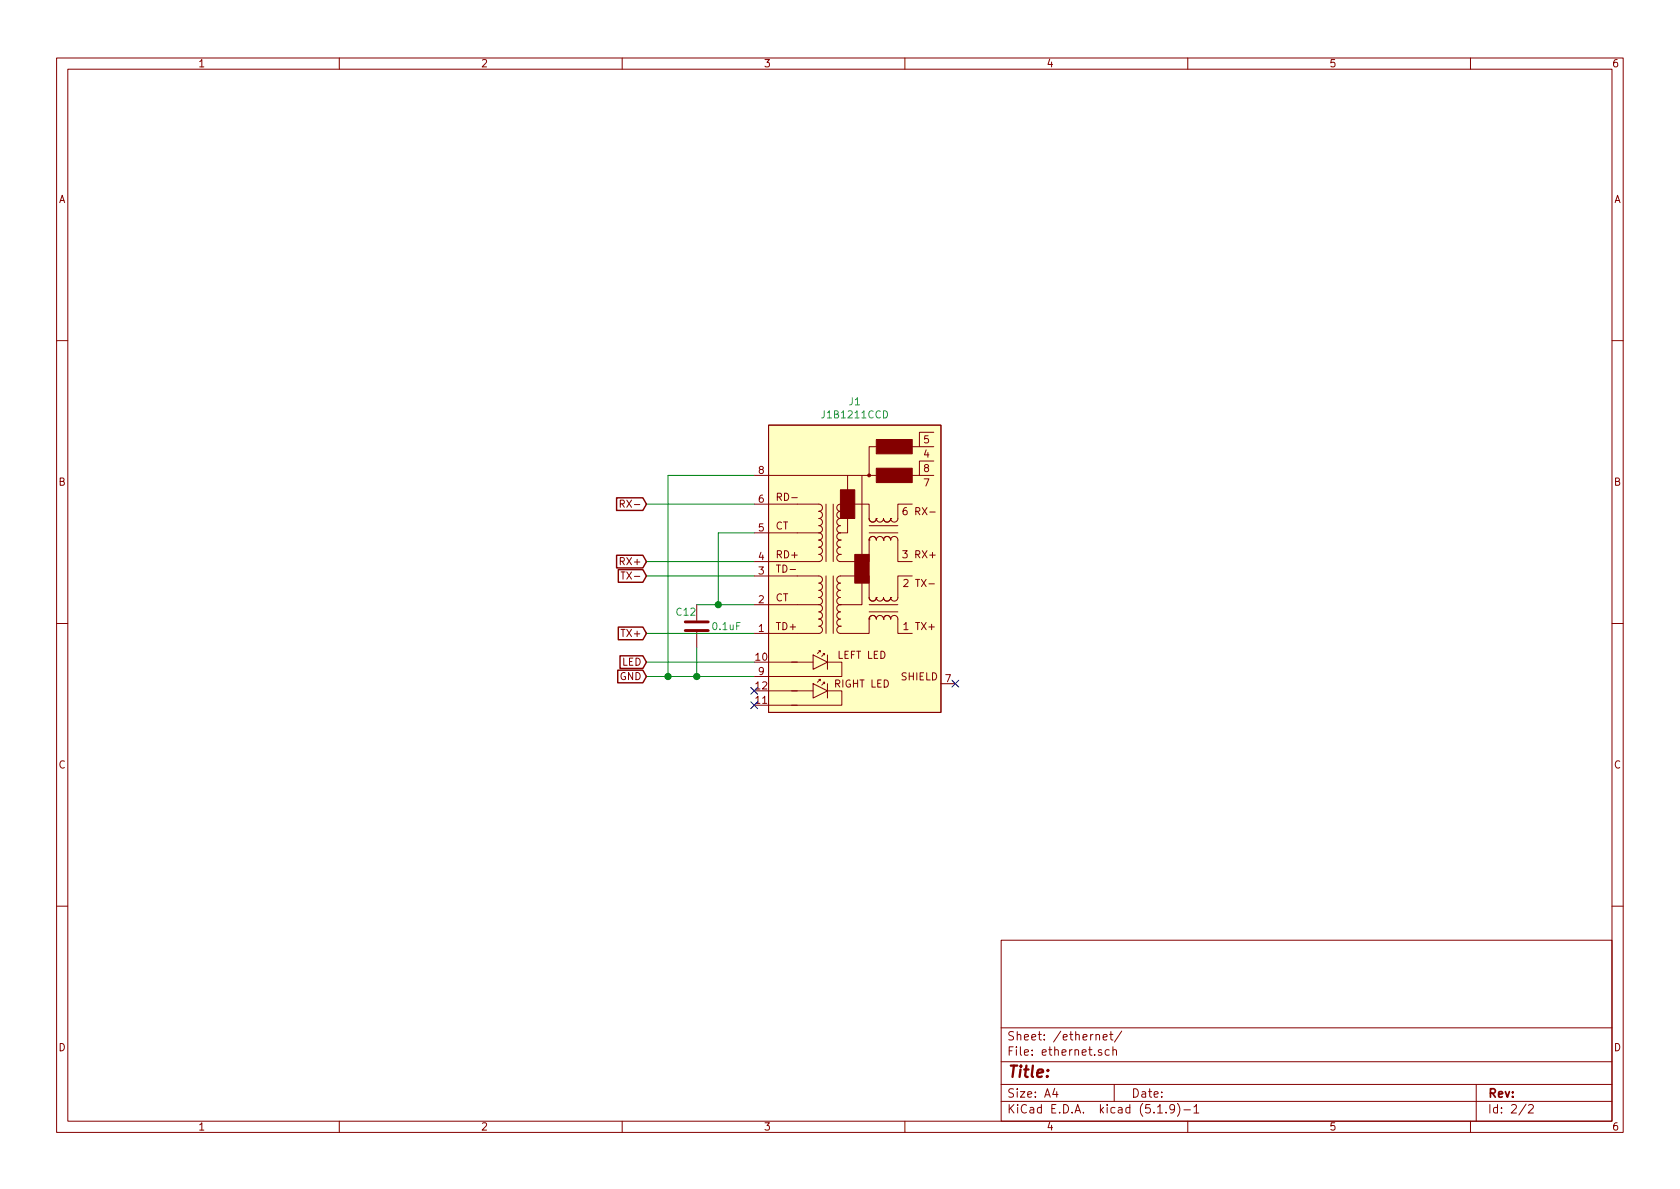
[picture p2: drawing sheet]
EESchema Schematic File Version 4
EELAYER 30 0
EELAYER END
$Descr A4 11693 8268
encoding utf-8
Sheet 2 2
Title ""
Date ""
Rev ""
Comp ""
Comment1 ""
Comment2 ""
Comment3 ""
Comment4 ""
$EndDescr
$Comp
L VSmile:J1B1211CCD J1
U 1 1
P 5950 3950
F 0 "J1" H 5950 5115 50  0000 C CNN
F 1 "J1B1211CCD" H 5950 5024 50  0000 C CNN
F 2 "Connector_RJ:RJ45_Cetus_J1B1211CCD_Horizontal" H 5950 5050 50  0001 C CNN
F 3 "" H 5800 3450 50  0001 C CNN
	1    5950 3950
	1    0    0    -1  
$EndComp
Text GLabel 4500 4400 0    50   Input ~ 0
TX+
Text GLabel 4500 4000 0    50   Input ~ 0
TX-
Text GLabel 4500 4700 0    50   Input ~ 0
GND
Text GLabel 4500 4600 0    50   Input ~ 0
LED
Text GLabel 4500 3500 0    50   Input ~ 0
RX-
Text GLabel 4500 3900 0    50   Input ~ 0
RX+
Wire Wire Line
	4500 4400 5250 4400
Wire Wire Line
	4500 4000 5250 4000
Wire Wire Line
	4500 3900 5250 3900
Wire Wire Line
	4500 3500 5250 3500
Wire Wire Line
	4500 4600 5250 4600
Wire Wire Line
	4500 4700 4650 4700
Wire Wire Line
	5250 3700 5000 3700
Wire Wire Line
	5000 3700 5000 4200
Wire Wire Line
	5000 4200 5250 4200
Wire Wire Line
	4650 4700 4650 3300
Wire Wire Line
	4650 3300 5250 3300
Connection ~ 4650 4700
Wire Wire Line
	4650 4700 4850 4700
$Comp
L Device:C C12
U 1 1
P 4850 4350
F 0 "C12" H 4700 4450 50  0000 L CNN
F 1 "0.1uF" H 4950 4350 50  0000 L CNN
F 2 "Capacitor_SMD:C_0805_2012Metric_Pad1.18x1.45mm_HandSolder" H 4888 4200 50  0001 C CNN
F 3 "~" H 4850 4350 50  0001 C CNN
	1    4850 4350
	1    0    0    -1  
$EndComp
Wire Wire Line
	5000 4200 4850 4200
Connection ~ 5000 4200
Wire Wire Line
	4850 4500 4850 4700
Connection ~ 4850 4700
Wire Wire Line
	4850 4700 5250 4700
NoConn ~ 5250 4800
NoConn ~ 5250 4900
NoConn ~ 6650 4750
$EndSCHEMATC
